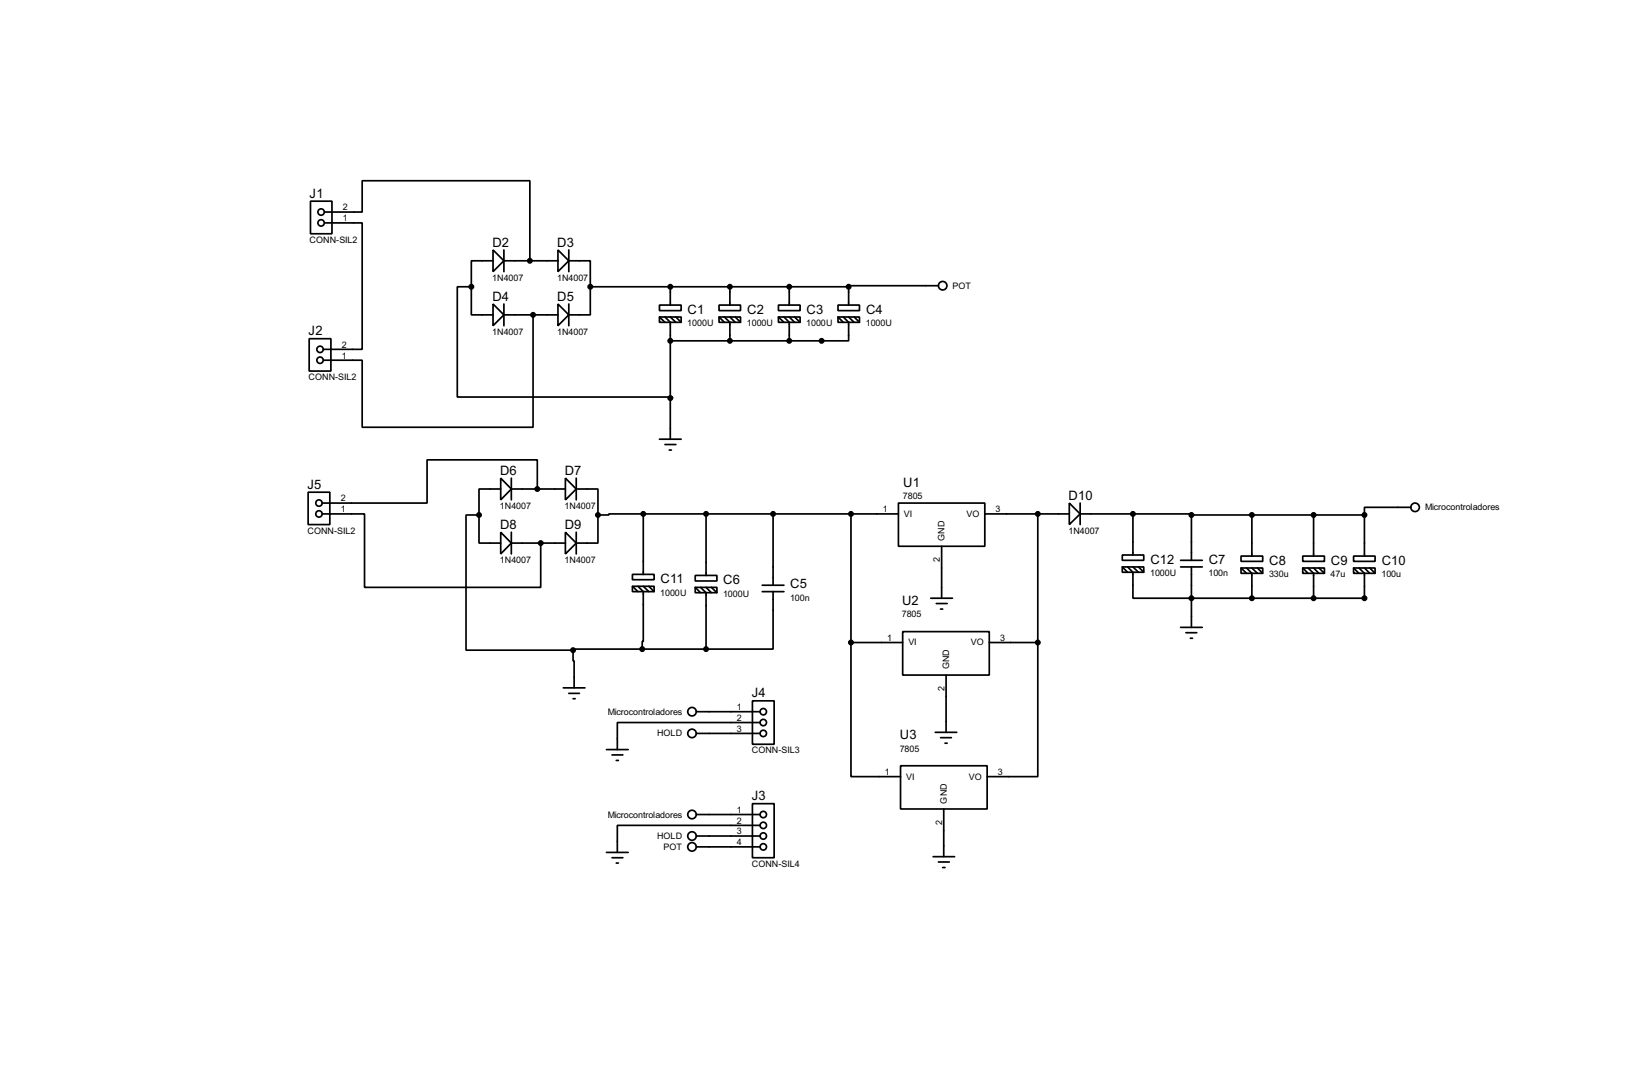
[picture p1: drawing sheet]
<svg xmlns="http://www.w3.org/2000/svg" width="383mm" height="256mm" viewBox="0 0 383 256" stroke-linecap="round" stroke-linejoin="round" font-family="sans-serif">
<g fill="none" stroke="#000" stroke-width=".4">
<path d="M73 47.3h5v7.6h-5zM76.3 49.8h8.8v-7.3h39.4v18.8M76.3 52.4h8.8v29.7h-9.1M115.9 58.7l2.5 2.6-2.5 2.5zM118.4 58.7v5.1M131.1 58.7l2.6 2.6-2.6 2.5zM133.7 58.7v5.1M72.7 79.6h5.1v7.6h-5.1zM110.8 67.4v6.6h5.1M110.8 67.4h-3.3v25.9h50.5v.2h-.5M115.9 71.4l2.5 2.6-2.5 2.5zM115.9 61.3h-5.1v6.1"/>
<path d="M118.4 61.3h12.7M118.4 74h12.7M118.4 71.4v5.1M125.3 74v26.4h-40.2v-15.8h-9.1M131.1 71.4l2.6 2.6-2.6 2.5zM133.7 61.3h5v6.1M133.7 71.4v5.1M138.7 67.4v6.6h-5M138.7 67.4h60.7M155 71.7h5.1v1.3h-5.1zM155 74.5h5.1v1.2h-5.1zM155 74.5l1.3 1.2"/>
<path d="M156.3 74.5l1.2 1.2v27.5M157.5 67.4v4.3M157.5 74.5l1.3 1.2M158.8 74.5l1.3 1.2M169 71.7h5v1.3h-5zM169 74.5h5v1.2h-5zM169 74.5l1.2 1.2M170.2 74.5l1.3 1.2v4.4M171.5 67.4v4.3M171.5 74.5l1.3 1.2M172.8 74.5l1.2 1.2M182.9 71.7h5.1v1.3h-5.1z"/>
<path d="M182.9 74.5h5.1v1.2h-5.1zM182.9 74.5l1.3 1.2M184.2 74.5l1.3 1.2v4.4M185.5 67.4v4.3M185.5 74.5l1.2 1.2M186.7 74.5l1.3 1.2M196.9 71.7h5.1v1.3h-5.1zM196.9 74.5h5.1v1.2h-5.1zM196.9 74.5l1.3 1.2M198.2 74.5l1.2 1.2v4.4h-41.9M199.4 67.4v4.3M199.4 74.5l1.3 1.2"/>
<path d="M200.7 74.5l1.3 1.2M220.5 67.1h-21.1v.3M72.4 115.6h5.1v7.6h-5.1zM117.7 112.3l2.5 2.6-2.5 2.5zM117.7 114.9h-5.1v6.1M120.2 114.9h12.7M120.2 112.3v5.1M126.3 114.9v-6.9h-25.9v10.2h-24.7M132.9 112.3l2.5 2.6-2.5 2.5zM135.4 114.9h5.1v6.1M135.4 112.3v5.1M155 103.2h5.1"/>
<path d="M156.3 104.4h2.5M157.3 105.7h.5M211.1 118.2h20.3v10.1h-20.3zM251.3 118.2l2.5 2.5-2.5 2.5zM253.8 118.2v5M331.5 119.2h-10.9v1.8M75.7 120.7h10v17.3h41.4v-10.4M112.6 121v6.6h5.1M112.6 121h-3.1v31.7h25.2M117.7 125l2.5 2.6-2.5 2.5zM120.2 127.6h12.7M120.2 125v5.1"/>
<path d="M132.9 125l2.5 2.6-2.5 2.5zM135.4 125v5.1M140.5 121v6.6h-5.1M148.6 134.9h5.1v1.3h-5.1zM148.6 137.7h5.1v1.3h-5.1zM148.6 137.7l1.3 1.3M149.9 137.7l1.3 1.3v11.7h-.3v1.8M151.2 120.7h-8.1v.3h-2.6M151.2 120.7h59.9M151.2 120.7v14.2M151.2 137.7l1.3 1.3M152.5 137.7l1.2 1.3"/>
<path d="M163.4 135.2h5.1v1.3h-5.1zM163.4 138h5.1v1.2h-5.1zM163.4 138l1.2 1.2M164.6 138l1.3 1.2v13.3M165.9 120.7v14.5M165.9 138l1.3 1.2M167.2 138l1.3 1.2M179.1 139h5.1M179.1 137.5h5.1M181.7 139v13.5h-15.8M181.7 120.7v16.8M200 120.7v30.2"/>
<path d="M221.3 128.3v12.2M231.4 120.7h19.9M243.9 120.7v30.2M253.8 120.7h12.4M263.7 130.4h5.1v1.2h-5.1zM263.7 133.2h5.1v1.2h-5.1zM263.7 133.2l1.3 1.2M265 133.2l1.2 1.2v6.1h54.4v-5.8l-1.3-1.3M266.2 120.7h13.8v.3M266.2 120.7v9.7M266.2 133.2l1.3 1.2M267.5 133.2l1.3 1.2"/>
<path d="M277.4 133.2h5.1M277.4 131.6h5.1M280 121v10.6M280 133.2v14.2M280 121h40.6M291.6 130.6h5.1v1.3h-5.1zM291.6 133.4h5.1v1.3h-5.1zM291.6 133.4l1.3 1.3M292.9 133.4l1.3 1.3v5.8M294.2 121v9.6M294.2 133.4l1.3 1.3M295.5 133.4l1.2 1.3"/>
<path d="M306.1 130.6h5.1v1.3h-5.1zM306.1 133.4h5.1v1.3h-5.1zM306.1 133.4l1.3 1.3M307.4 133.4l1.3 1.3v5.8M308.7 121v9.6M308.7 133.4l1.2 1.3M309.9 133.4l1.3 1.3M318.1 130.6h5v1.3h-5zM318.1 133.4h5v1.3h-5zM318.1 133.4l1.2 1.3M320.6 121v9.6M320.6 133.4l1.3 1.3"/>
<path d="M321.9 133.4l1.2 1.3M134.7 152.7v2.5h.2v6.4M150.9 152.5h-16.2v.2M150.9 152.5h15M200 150.9v31.5h11.6M200 150.9h12.1M212.1 148.4h20.4v10.2h-20.4zM218.7 140.5h5.1M220 141.8h2.6M221 143.1h.5M222.3 158.6v13.4M232.5 150.9h11.4"/>
<path d="M243.9 150.9v31.5h-11.9M277.4 147.4h5.1M278.7 148.6h2.5M279.7 149.9h.5M132.4 161.6h5.1M133.7 162.9h2.5M134.7 164.1h.5M142.5 176.1h5.1M143.8 177.3h2.6M144.8 178.6h.5M163.6 167.2h15M163.6 172.3h15"/>
<path d="M176.8 164.6h5.1v10.2h-5.1zM178.6 169.7h-33.5v6.4M211.6 179.9h20.4v10.1h-20.4zM219.8 172h5M221 173.3h2.6M222.1 174.6h.5M163.6 191.3h15M163.6 196.4h15M163.6 198.9h15M176.8 188.8h5.1v12.7h-5.1zM178.6 193.9h-33.5v6.3M221.8 190v11.2"/>
<path d="M142.5 200.2h5.1M143.8 201.5h2.6M144.8 202.7h.5M219.3 201.2h5M220.5 202.5h2.6M221.5 203.8h.6"/>
<circle cx="75.4" cy="52.4" r=".75"/>
<circle cx="75.4" cy="49.8" r=".75"/>
<circle cx="221.5" cy="67.1" r="1"/>
<circle cx="75.2" cy="82.1" r=".75"/>
<circle cx="75.2" cy="84.6" r=".75"/>
<circle cx="74.9" cy="118.2" r=".75"/>
<circle cx="332.5" cy="119.2" r="1"/>
<circle cx="74.9" cy="120.7" r=".75"/>
<circle cx="162.6" cy="167.2" r="1"/>
<circle cx="162.6" cy="172.3" r="1"/>
<circle cx="179.3" cy="172.3" r=".75"/>
<circle cx="179.3" cy="167.2" r=".75"/>
<circle cx="179.3" cy="169.7" r=".75"/>
<circle cx="162.6" cy="196.4" r="1"/>
<circle cx="162.6" cy="191.3" r="1"/>
<circle cx="162.6" cy="198.9" r="1"/>
<circle cx="179.3" cy="191.3" r=".75"/>
<circle cx="179.3" cy="193.9" r=".75"/>
<circle cx="179.3" cy="196.4" r=".75"/>
<circle cx="179.3" cy="198.9" r=".75"/>
</g>
<g fill="#000" stroke="#000" stroke-width=".4">
<circle cx="110.7" cy="67.4" r=".5"/>
<circle cx="124.5" cy="61.3" r=".5"/>
<circle cx="125.2" cy="74" r=".5"/>
<circle cx="138.7" cy="67.4" r=".5"/>
<circle cx="157.5" cy="67.4" r=".5"/>
<circle cx="171.5" cy="67.4" r=".5"/>
<circle cx="185.4" cy="67.4" r=".5"/>
<circle cx="199.4" cy="67.4" r=".5"/>
<circle cx="157.5" cy="80.1" r=".5"/>
<circle cx="157.5" cy="93.5" r=".5"/>
<circle cx="171.5" cy="80.1" r=".5"/>
<circle cx="185.4" cy="80.1" r=".5"/>
<circle cx="193" cy="80.1" r=".5"/>
<circle cx="126.2" cy="114.9" r=".5"/>
<circle cx="112.5" cy="121" r=".5"/>
<circle cx="127" cy="127.6" r=".5"/>
<circle cx="140.5" cy="121" r=".5"/>
<circle cx="151.1" cy="120.7" r=".5"/>
<circle cx="165.9" cy="120.7" r=".5"/>
<circle cx="181.6" cy="120.7" r=".5"/>
<circle cx="199.9" cy="120.7" r=".5"/>
<circle cx="243.8" cy="120.7" r=".5"/>
<circle cx="266.2" cy="120.7" r=".5"/>
<circle cx="279.9" cy="121" r=".5"/>
<circle cx="294.1" cy="121" r=".5"/>
<circle cx="308.6" cy="121" r=".5"/>
<circle cx="320.6" cy="121" r=".5"/>
<circle cx="134.6" cy="152.7" r=".5"/>
<circle cx="150.9" cy="152.5" r=".5"/>
<circle cx="165.9" cy="152.5" r=".5"/>
<circle cx="199.9" cy="150.9" r=".5"/>
<circle cx="243.8" cy="150.9" r=".5"/>
<circle cx="279.9" cy="140.5" r=".5"/>
<circle cx="294.1" cy="140.5" r=".5"/>
<circle cx="308.6" cy="140.5" r=".5"/>
<circle cx="320.6" cy="140.5" r=".5"/>
</g>
<g font-size="3.4">
<text x="72.8" y="46.5">J1</text>
<text x="115.7" y="57.9">D2</text>
<text x="131" y="57.9">D3</text>
<text x="115.7" y="70.6">D4</text>
<text x="131" y="70.6">D5</text>
<text x="161.6" y="73.7">C1</text>
<text x="175.6" y="73.7">C2</text>
<text x="189.5" y="73.7">C3</text>
<text x="203.5" y="73.7">C4</text>
<text x="72.5" y="78.8">J2</text>
<text x="117.5" y="111.5">D6</text>
<text x="132.7" y="111.5">D7</text>
<text x="72.3" y="114.8">J5</text>
<text x="212.2" y="114.4">U1</text>
<text x="251.1" y="117.4">D10</text>
<text x="117.5" y="124.2">D8</text>
<text x="132.7" y="124.2">D9</text>
<text x="155.2" y="137">C11</text>
<text x="170" y="137.2">C6</text>
<text x="270.3" y="132.4">C12</text>
<text x="284" y="132.4">C7</text>
<text x="298.3" y="132.6">C8</text>
<text x="312.7" y="132.6">C9</text>
<text x="324.7" y="132.6">C10</text>
<text x="185.7" y="138.2">C5</text>
<text x="212" y="142">U2</text>
<text x="176.7" y="163.8">J4</text>
<text x="211.5" y="173.5">U3</text>
<text x="176.7" y="188">J3</text>
</g>
<g font-size="2.4">
<text x="80.6" y="52">1</text>
<text x="80.6" y="49.4">2</text>
<text x="72.7" y="57">CONN-SIL2</text>
<text x="115.7" y="65.9">1N4007</text>
<text x="130.9" y="65.9">1N4007</text>
<text x="223.8" y="67.8">POT</text>
<text x="161.5" y="76.7">1000U</text>
<text x="175.5" y="76.7">1000U</text>
<text x="189.4" y="76.7">1000U</text>
<text x="203.5" y="76.7">1000U</text>
<text x="80.3" y="81.7">2</text>
<text x="115.7" y="78.6">1N4007</text>
<text x="130.9" y="78.6">1N4007</text>
<text x="72.5" y="89.3">CONN-SIL2</text>
<text x="80.3" y="84.2">1</text>
<text x="80.1" y="117.8">2</text>
<text x="117.5" y="119.5">1N4007</text>
<text x="132.7" y="119.5">1N4007</text>
<text x="212.2" y="117.3">7805</text>
<text x="334.8" y="119.9">Microcontroladores</text>
<text x="72.2" y="125.3">CONN-SIL2</text>
<text x="80.1" y="120.3">1</text>
<text x="207.4" y="120.3">1</text>
<text x="212.4" y="121.4">VI</text>
<text x="227.1" y="121.4">VO</text>
<text x="234" y="120.3">3</text>
<text x="251.1" y="125.3">1N4007</text>
<text x="220.8" y="132" transform="rotate(-90 220.8 132)">2</text>
<text x="222" y="127" transform="rotate(-90 222 127)">GND</text>
<text x="117.5" y="132.2">1N4007</text>
<text x="132.7" y="132.2">1N4007</text>
<text x="270.3" y="135.4">1000U</text>
<text x="284" y="135.4">100n</text>
<text x="298.2" y="135.6">330u</text>
<text x="312.7" y="135.6">47u</text>
<text x="324.6" y="135.6">100u</text>
<text x="155.2" y="139.9">1000U</text>
<text x="169.9" y="140.2">1000U</text>
<text x="185.7" y="141.2">100n</text>
<text x="211.9" y="145">7805</text>
<text x="208.5" y="150.5">1</text>
<text x="213.4" y="151.6">VI</text>
<text x="228.1" y="151.6">VO</text>
<text x="235" y="150.5">3</text>
<text x="223" y="157.2" transform="rotate(-90 223 157.2)">GND</text>
<text x="142.8" y="167.9">Microcontroladores</text>
<text x="173.1" y="166.8">1</text>
<text x="221.9" y="162.2" transform="rotate(-90 221.9 162.2)">2</text>
<text x="154.4" y="173">HOLD</text>
<text x="173.1" y="169.3">2</text>
<text x="173.1" y="171.9">3</text>
<text x="176.6" y="176.9">CONN-SIL3</text>
<text x="211.4" y="176.5">7805</text>
<text x="207.9" y="182">1</text>
<text x="212.9" y="183.1">VI</text>
<text x="227.6" y="183.1">VO</text>
<text x="234.5" y="182">3</text>
<text x="173.1" y="190.9">1</text>
<text x="222.5" y="188.7" transform="rotate(-90 222.5 188.7)">GND</text>
<text x="142.8" y="192">Microcontroladores</text>
<text x="154.4" y="197.1">HOLD</text>
<text x="173.1" y="193.5">2</text>
<text x="173.1" y="196">3</text>
<text x="221.4" y="193.7" transform="rotate(-90 221.4 193.7)">2</text>
<text x="155.9" y="199.6">POT</text>
<text x="173.1" y="198.5">4</text>
<text x="176.6" y="203.6">CONN-SIL4</text>
</g>
</svg>
